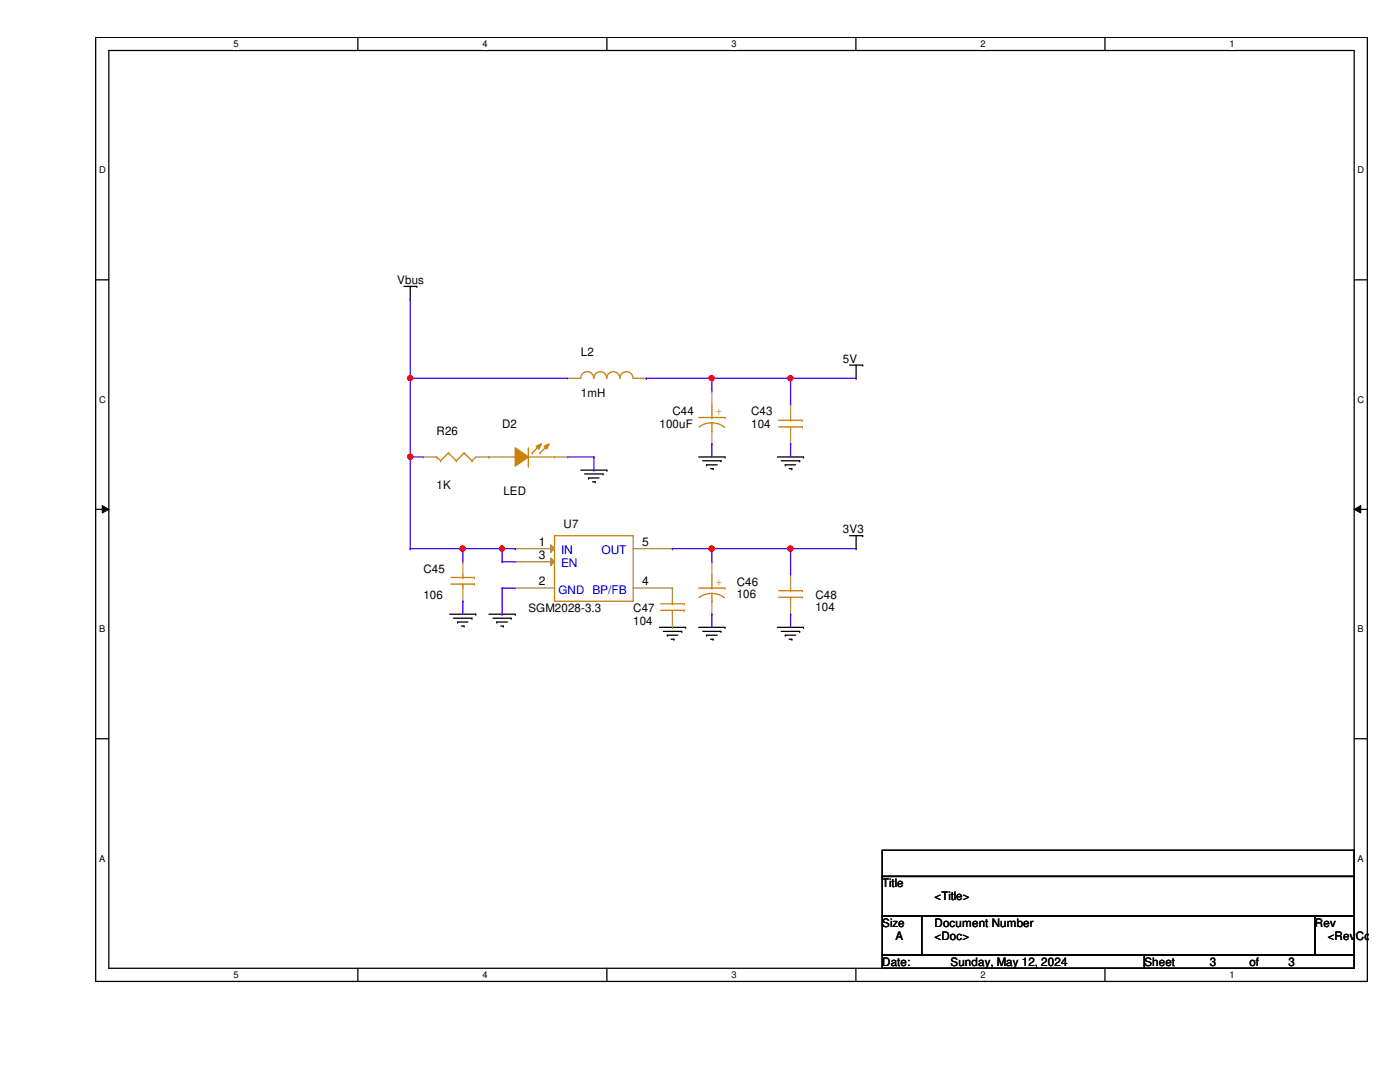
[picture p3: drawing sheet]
<svg xmlns="http://www.w3.org/2000/svg" width="279mm" height="216mm" viewBox="0 0 279 216" stroke-linecap="round" stroke-linejoin="round" font-family="sans-serif">
<path d="M19.1 7.5h253.8v188.3h-253.8zM21.7 10.1h248.6v183.1h-248.6z" fill="none" stroke="#000" stroke-width=".25"/>
<g fill="#fff">
<path d="M46.6 7.7h1v2.1h-1z"/>
<path d="M46.6 193.5h1v2.1h-1z"/>
</g>
<path d="M71.4 7.5v2.6M71.4 193.2v2.6" fill="none" stroke="#000" stroke-width=".25"/>
<g fill="#fff">
<path d="M96.3 7.7h1v2.1h-1z"/>
<path d="M96.3 193.5h1v2.1h-1z"/>
</g>
<path d="M121.1 7.5v2.6M121.1 193.2v2.6" fill="none" stroke="#000" stroke-width=".25"/>
<g fill="#fff">
<path d="M146 7.7h1v2.1h-1z"/>
<path d="M146 193.5h1v2.1h-1z"/>
</g>
<path d="M170.8 7.5v2.6M170.8 193.2v2.6" fill="none" stroke="#000" stroke-width=".25"/>
<g fill="#fff">
<path d="M195.7 7.7h1v2.1h-1z"/>
<path d="M195.7 193.5h1v2.1h-1z"/>
</g>
<path d="M220.5 7.5v2.6M220.5 193.2v2.6" fill="none" stroke="#000" stroke-width=".25"/>
<g fill="#fff">
<path d="M245.4 7.7h1v2.1h-1z"/>
<path d="M245.4 193.5h1v2.1h-1z"/>
<path d="M19.8 32.9h1.3v2.1h-1.3z"/>
<path d="M270.9 32.9h1.3v2.1h-1.3z"/>
<path d="M19.8 78.7h1.3v2.1h-1.3z"/>
<path d="M270.9 78.7h1.3v2.1h-1.3z"/>
</g>
<path d="M19.1 55.8h2.6M270.3 55.8h2.6" fill="none" stroke="#000" stroke-width=".25"/>
<g fill="#fff">
<path d="M19.8 124.5h1.2v2.1h-1.2z"/>
<path d="M270.9 124.5h1.3v2.1h-1.3z"/>
</g>
<path d="M19.1 101.6h2.6M270.3 101.6h2.6" fill="none" stroke="#000" stroke-width=".25"/>
<path d="M20.4 100.9l1.3 .7-1.3 .8zM270.3 101.6l1.3-.7v1.5z" fill="#000"/>
<path d="M20.4 100.9l1.3 .7-1.3 .8zM270.3 101.6l1.3-.7v1.5z" fill="none" stroke="#000" stroke-width=".2"/>
<g fill="#fff">
<path d="M19.8 170.3h1.2v2h-1.2z"/>
<path d="M270.9 170.3h1.3v2h-1.3z"/>
</g>
<g fill="none" stroke="#000" stroke-width=".25">
<path d="M80.6 57.1h2.6M81.9 59.8h.1M81.9 57.1v2.7M83.2 57.1h.1M169.5 72.9h2.7M170.9 75.5h.1M170.9 72.9v2.6M172.2 72.9h.1M115.9 93.8h5.2M116.7 94.6h3.7M117.5 95.4h.1M117.5 95.4h2"/>
<path d="M118.2 96.1h.6M118.8 96.1h.1M120.4 94.6h.1M121.1 93.8h.1M139.4 91.2h5.3M140.3 91.9h3.6M141 92.8h.1M141 92.8h2.1M141.8 93.5h.5M142.3 93.5h.1M143.9 91.9h.1M144.7 91.2h.1"/>
<path d="M155.2 91.2h5.2M155.9 91.9h3.7M156.7 92.8h.1M156.7 92.8h2.1M157.5 93.5h.5M158 93.5h.1M159.6 91.9h.1M160.4 91.2h.1M169.5 106.9h2.7M170.9 109.5h.1M170.9 106.9v2.6M172.2 106.9h.1"/>
<path d="M89.7 122.6h5.3M90.5 123.4h3.7M91.3 124.1h.1M91.3 124.1h2.1M92.1 124.9h.5M92.6 124.9h.1M94.2 123.4h.1M95 122.6h.1M97.6 122.6h5.2M98.4 123.4h3.6M99.1 124.1h.1M99.1 124.1h2.2"/>
<path d="M99.9 124.9h.6M100.5 124.9h.1M102 123.4h.1M102.8 122.6h.1M131.6 125.2h5.2M132.4 126h3.7M133.2 126.7h.1M133.2 126.7h2.1M133.9 127.5h.6M134.5 127.5h.1M136.1 126h.1M136.8 125.2h.1"/>
<path d="M139.4 125.2h5.3M140.3 126h3.6M141 126.7h.1M141 126.7h2.1M141.8 127.5h.5M142.3 127.5h.1M143.9 126h.1M144.7 125.2h.1M155.2 125.2h5.2M155.9 126h3.7M156.7 126.7h.1M156.7 126.7h2.1"/>
<path d="M157.5 127.5h.5M158 127.5h.1M159.6 126h.1M160.4 125.2h.1M19.1 147.4h2.6M270.3 147.4h2.6M176.1 169.7h94.2v5.2h-94.2zM176.1 174.9h94.2v7.9h-94.2zM176.1 182.8h7.8v7.8h-7.8zM176.1 190.6h52.3v2.6h-52.3zM183.9 182.8h78.5v7.8h-78.5zM228.4 190.6h41.9v2.6h-41.9z"/>
<path d="M262.4 182.8h7.9v7.8h-7.9z"/>
</g>
<g fill="none" stroke="#cc8006" stroke-width=".25">
<path d="M115.9 75.5a1.29 1.29 0 0 1 1.3-1.3 1.29 1.29 0 0 1 1.3 1.3M118.5 75.5a1.27 1.27 0 0 1 1.3-1.3 1.27 1.27 0 0 1 1.3 1.3M121.1 75.5a1.29 1.29 0 0 1 1.3-1.3 1.29 1.29 0 0 1 1.3 1.3M123.7 75.5a1.29 1.29 0 0 1 1.3-1.3 1.29 1.29 0 0 1 1.3 1.3M87.1 91.2h.1M87.1 91.2l.8 .7M87.9 91.9h.1M89.5 90.4h.1M89.5 90.4l1.6 1.5M89.5 90.4l-1.6 1.5M91.1 91.9h.1M92.6 90.4h.1"/>
<path d="M92.6 90.4l1.6 1.5M92.6 90.4l-1.5 1.5M94.2 91.9h.1M95 91.2l-.8 .7M100.2 91.2h2.6M102.8 91.2h.1M105.5 93h.1M105.5 89.4v3.6M105.5 91.2h5.2M110.7 91.2h.1M90 116.5h4.7M90 115.2h4.7"/>
<path d="M92.4 115.2h.1M92.4 116.5h.1M92.4 114.7v.5M92.4 116.5v.8M94.7 116.5h.1M94.7 115.2h.1"/>
</g>
<path d="M113.3 75.5h.1M113.3 75.5h2.6M126.4 75.5h2.6M129 75.5h.1M84.5 91.2h.1M84.5 91.2h2.6M95 91.2h2.6M97.6 91.2h.1M92.4 112.1h.1M92.4 120h.1M92.4 112.1v2.6M92.4 117.3v2.7" fill="none" stroke="#a84" stroke-width=".25"/>
<path d="M102.8 89.4l2.7 1.8-2.7 1.8z" fill-rule="evenodd" fill="#cc8006"/>
<path d="M102.8 89.4l2.7 1.8-2.7 1.8z" fill="none" stroke="#cc8006" stroke-width=".25"/>
<path d="M108.6 89.1l1-.5-.5 1z" fill-rule="evenodd" fill="#cc8006"/>
<path d="M108.6 89.1l1-.5-.5 1z" fill="none" stroke="#cc8006" stroke-width=".25"/>
<path d="M107 89.1l1-.5-.5 1z" fill-rule="evenodd" fill="#cc8006"/>
<g fill="none" stroke="#cc8006" stroke-width=".25">
<path d="M106.2 90.4h.1M107 89.1l1-.5-.5 1zM107.8 90.4h.1M107.8 88.8l-1.6 1.6M109.3 88.8l-1.5 1.6M139.4 83.3h5.3M142.1 85.9h.1M142.1 83.3h.1M142.1 84.4l1.3 .2 1.2 .7M142.1 84.4l-1.2 .1-1.4 .7M142.1 80.7v2.6M142.1 84.4v1.5"/>
<path d="M144.7 83.3h.1M155.4 85.2h4.7M155.4 83.9h4.7M157.8 83.9h.1M157.8 85.2h.1M157.8 83.3v.6M157.8 85.2v.7M160.1 85.2h.1M160.1 83.9h.1M110.7 106.9h15.7v13.1h-15.7zM134.2 120v.5M139.4 117.3h5.3"/>
<path d="M142.1 120h.1M142.1 117.3h.1M142.1 118.4l1.5 .3 1 .6M142.1 118.4l-1.2 .1-1.4 .8M142.1 114.7v2.6M142.1 118.4v1.6M144.7 117.3h.1M131.9 121.8h4.7M131.9 120.5h4.7M134.2 120.5h.1M134.2 121.8h.1M134.2 121.8v.8"/>
<path d="M136.6 121.8h.1M136.6 120.5h.1"/>
</g>
<g fill="none" stroke="#a84" stroke-width=".25">
<path d="M142.1 78.1h.1M142.1 78.1v2.6M97.6 91.2h.1M97.6 91.2h2.6M110.7 91.2h2.6M113.3 91.2h.1M142.1 88.6h.1M142.1 85.9v2.7M157.8 80.7h.1M157.8 88.6h.1M157.8 80.7v2.6M157.8 85.9v2.7"/>
<path d="M134.2 117.3h.1M134.2 117.3v2.7M142.1 112.1h.1M142.1 112.1v2.6M142.1 120v2.6M134.2 125.2h.1M134.2 122.6v2.6M142.1 122.6h.1"/>
</g>
<path d="M109.9 108.7l.8 .8-.8 .7z" fill="#a84"/>
<path d="M102.8 109.5h.1M102.8 117.3h.1M102.8 109.5h7.9M102.8 117.3h7.9M109.9 108.7l.8 .8-.8 .7z" fill="none" stroke="#a84" stroke-width=".25"/>
<path d="M109.9 111.3l.8 .8-.8 .8z" fill="#a84"/>
<path d="M102.8 112.1h.1M102.8 112.1h7.9M109.9 111.3l.8 .8-.8 .8zM126.4 117.3h7.8M126.4 109.5h7.8M134.2 117.3h.1M134.2 109.5h.1M157.8 114.7h.1M157.8 114.7v2.6M157.8 120v2.6M157.8 122.6h.1" fill="none" stroke="#a84" stroke-width=".25"/>
<path d="M155.4 119.2h4.7M155.4 117.9h4.7M157.8 117.9h.1M157.8 119.2h.1M157.8 117.3v.6M157.8 119.2v.8M160.1 119.2h.1M160.1 117.9h.1" fill="none" stroke="#cc8006" stroke-width=".25"/>
<path d="M81.9 75.5h.1M81.9 75.5h31.4" fill="none" stroke="#4200ff" stroke-width=".25"/>
<circle cx="81.9" cy="75.5" r=".5" fill="#f00"/>
<circle cx="81.9" cy="75.5" r=".5" fill="none" stroke="#f00" stroke-width=".25"/>
<path d="M81.9 59.8h.1M81.9 59.8v15.7M129 75.5h.1M129 75.5h28.8M142.1 75.5h.1M142.1 75.5v2.6" fill="none" stroke="#4200ff" stroke-width=".25"/>
<circle cx="157.7" cy="75.5" r=".5" fill="#f00"/>
<circle cx="157.7" cy="75.5" r=".5" fill="none" stroke="#f00" stroke-width=".25"/>
<circle cx="142" cy="75.5" r=".5" fill="#f00"/>
<circle cx="142" cy="75.5" r=".5" fill="none" stroke="#f00" stroke-width=".25"/>
<path d="M157.8 75.5h.1M157.8 75.5v5.2M157.8 75.5h13.1M142.1 88.6h.1M142.1 88.6v2.6M157.8 88.6h.1M157.8 88.6v2.6M81.9 109.5h.1M81.9 109.5h10.5" fill="none" stroke="#4200ff" stroke-width=".25"/>
<circle cx="92.3" cy="109.5" r=".51" fill="#f00"/>
<circle cx="92.3" cy="109.5" r=".51" fill="none" stroke="#f00" stroke-width=".25"/>
<path d="M81.9 75.5v15.7M81.9 91.2h.1M92.4 109.5h.1M92.4 120h.1M92.4 109.5v2.6M92.4 120v2.6M92.4 109.5h7.8M100.2 109.5h.1M134.2 109.5h.1M134.2 109.5h23.6M142.1 109.5h.1" fill="none" stroke="#4200ff" stroke-width=".25"/>
<circle cx="157.7" cy="109.5" r=".51" fill="#f00"/>
<circle cx="157.7" cy="109.5" r=".51" fill="none" stroke="#f00" stroke-width=".25"/>
<circle cx="142" cy="109.5" r=".51" fill="#f00"/>
<circle cx="142" cy="109.5" r=".51" fill="none" stroke="#f00" stroke-width=".25"/>
<g fill="none" stroke="#4200ff" stroke-width=".25">
<path d="M100.2 112.1h.1M100.2 109.5h.1M100.2 109.5h2.6M100.2 112.1h2.6M100.2 109.5v2.6M102.8 109.5h.1M142.1 109.5h.1M142.1 109.5v2.6M157.8 109.5h.1M157.8 109.5h13.1M157.8 109.5v5.2M142.1 122.6h.1"/>
<path d="M142.1 122.6v2.6M157.8 122.6h.1M157.8 122.6v2.6"/>
</g>
<circle cx="100.2" cy="109.5" r=".5" fill="#f00"/>
<circle cx="100.2" cy="109.5" r=".5" fill="none" stroke="#f00" stroke-width=".25"/>
<path d="M81.9 91.2h.1M81.9 91.2h2.6M81.9 91.2v18.3M113.3 91.2h5.2M118.5 91.2h.1M118.5 93.8h.1M118.5 91.2v2.6M81.9 109.5h.1M100.2 117.3h.1M100.2 117.3v5.3M100.2 117.3h2.6M100.2 122.6h.1" fill="none" stroke="#4200ff" stroke-width=".25"/>
<circle cx="81.9" cy="91.1" r=".51" fill="#f00"/>
<circle cx="81.9" cy="91.1" r=".51" fill="none" stroke="#f00" stroke-width=".25"/>
<circle cx="81.9" cy="75.5" r=".5" fill="#f00"/>
<circle cx="81.9" cy="75.5" r=".5" fill="none" stroke="#f00" stroke-width=".25"/>
<circle cx="157.7" cy="75.5" r=".5" fill="#f00"/>
<circle cx="157.7" cy="75.5" r=".5" fill="none" stroke="#f00" stroke-width=".25"/>
<circle cx="142" cy="75.5" r=".5" fill="#f00"/>
<circle cx="142" cy="75.5" r=".5" fill="none" stroke="#f00" stroke-width=".25"/>
<circle cx="92.3" cy="109.5" r=".51" fill="#f00"/>
<circle cx="92.3" cy="109.5" r=".51" fill="none" stroke="#f00" stroke-width=".25"/>
<circle cx="157.7" cy="109.5" r=".51" fill="#f00"/>
<circle cx="157.7" cy="109.5" r=".51" fill="none" stroke="#f00" stroke-width=".25"/>
<circle cx="142" cy="109.5" r=".51" fill="#f00"/>
<circle cx="142" cy="109.5" r=".51" fill="none" stroke="#f00" stroke-width=".25"/>
<circle cx="100.2" cy="109.5" r=".5" fill="#f00"/>
<circle cx="100.2" cy="109.5" r=".5" fill="none" stroke="#f00" stroke-width=".25"/>
<circle cx="81.9" cy="91.1" r=".51" fill="#f00"/>
<circle cx="81.9" cy="91.1" r=".51" fill="none" stroke="#f00" stroke-width=".25"/>
<g font-size="2.4">
<text x="107.5" y="108.9">1</text>
<text x="107.5" y="111.5">3</text>
<text x="128.2" y="108.9">5</text>
<text x="107.5" y="116.8">2</text>
<text x="128.2" y="116.8">4</text>
</g>
<g font-size="2.4" fill="#00c">
<text x="112" y="110.6">IN</text>
<text x="112" y="113.2">EN</text>
<text x="120" y="110.6">OUT</text>
</g>
<g font-size="2.3">
<text x="79.3" y="56.7">Vbus</text>
<text x="115.9" y="71.1">L2</text>
<text x="168.2" y="72.4">5V</text>
<text x="115.9" y="79.2">1mH</text>
<text x="134.2" y="82.9">C44</text>
<text x="149.9" y="82.9">C43</text>
<text x="87.1" y="86.8">R26</text>
<text x="100.2" y="85.5">D2</text>
<text x="131.6" y="85.5">100uF</text>
<text x="149.9" y="85.5">104</text>
<text x="87.1" y="97.5">1K</text>
<text x="100.5" y="98.8">LED</text>
<text x="112.5" y="105.4">U7</text>
<text x="168.2" y="106.4">3V3</text>
<text x="84.5" y="114.3">C45</text>
<text x="84.5" y="119.5">106</text>
<text x="147" y="116.9">C46</text>
<text x="147" y="119.3">106</text>
<text x="162.7" y="119.5">C48</text>
<text x="105.5" y="122.1">SGM2028-3.3</text>
<text x="126.4" y="122.1">C47</text>
<text x="126.4" y="124.7">104</text>
<text x="162.7" y="121.8">104</text>
<text x="176.1" y="177">Title</text>
<text x="186.5" y="179.7">&lt;Title&gt;</text>
<text x="176.1" y="184.9">Size</text>
<text x="186.5" y="184.9">Document Number</text>
<text x="262.4" y="184.9">Rev</text>
<text x="178.7" y="187.5">A</text>
<text x="186.5" y="187.5">&lt;Doc&gt;</text>
<text x="265" y="187.5">&lt;RevCo</text>
<text x="176.1" y="192.7">Date:</text>
<text x="189.7" y="192.7">Sunday, May 12, 2024</text>
<text x="228.4" y="192.7">Sheet</text>
<text x="241.5" y="192.7">3</text>
<text x="249.3" y="192.7">of</text>
<text x="257.2" y="192.7">3</text>
</g>
<g font-size="2.3" fill="#cc8006">
<text x="142.8" y="82.9">+</text>
<text x="142.8" y="116.9">+</text>
</g>
<text font-size="2.3" fill="#00c" x="111.5" y="118.4">GND BP/FB</text>
<g font-size="1.9">
<text x="46.6" y="9.4">5</text>
<text x="96.3" y="9.4">4</text>
<text x="146" y="9.4">3</text>
<text x="195.7" y="9.4">2</text>
<text x="245.4" y="9.4">1</text>
<text x="19.8" y="34.6">D</text>
<text x="270.9" y="34.6">D</text>
<text x="19.8" y="80.3">C</text>
<text x="270.9" y="80.3">C</text>
<text x="19.8" y="126.2">B</text>
<text x="270.9" y="126.2">B</text>
<text x="19.8" y="171.9">A</text>
<text x="270.9" y="171.9">A</text>
<text x="46.6" y="195.2">5</text>
<text x="96.3" y="195.2">4</text>
<text x="146" y="195.2">3</text>
<text x="195.7" y="195.2">2</text>
<text x="245.4" y="195.2">1</text>
</g>
</svg>
